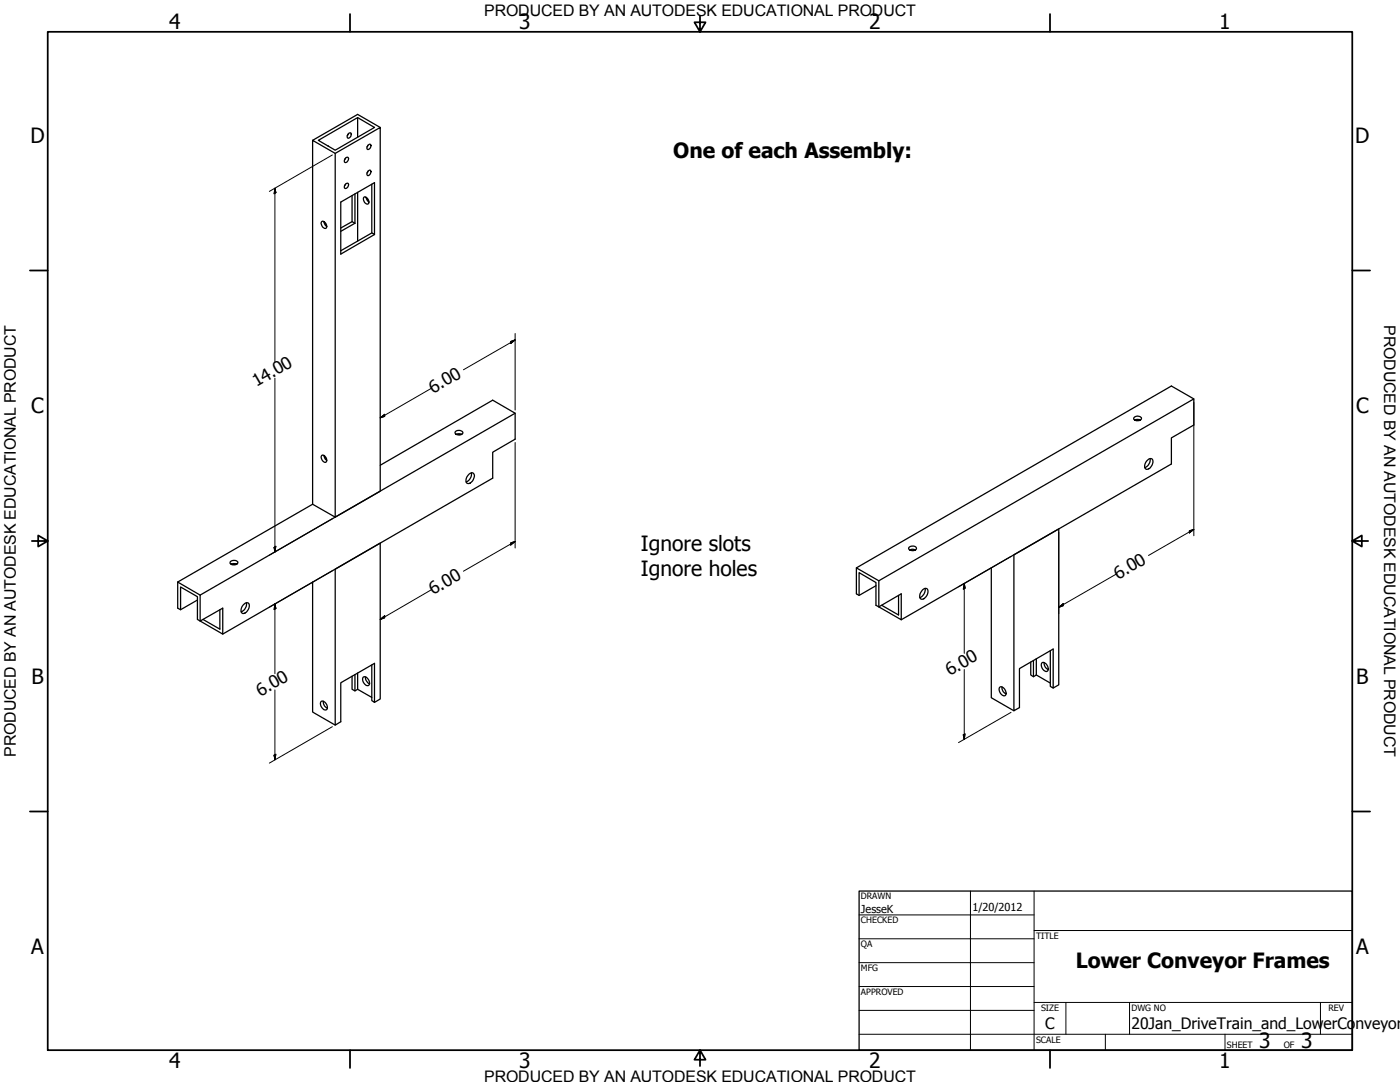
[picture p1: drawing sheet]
<svg xmlns="http://www.w3.org/2000/svg" width="559mm" height="432mm" viewBox="0 0 559 432" stroke-linecap="round" stroke-linejoin="round" font-family="sans-serif">
<!-- layer: Visible (ANSI) -->
<g fill="none" stroke="#000" stroke-width=".51">
<path d="M127.1 56l15.6-9.1 6.8 4-15.7 9zM130.8 58.2l.4 .2M139.1 53.3l.9-.3a1.4 1.4 0 0 1-1.2 2.1l-.2-.6zM139.1 53.4l-.5 .7M142.7 46.9v7.8M146.9 58l-.4 .6M146.9 57.9l.7-.4a1.11 1.11 0 0 1 .3 1.4 1.11 1.11 0 0 1-1.4 .5v-.7zM151.8 50.9l-9.1-5.2-17.9 10.3v145.2l9 5.2v-145.2l-9-5.2M133.8 61.2l18-10.3v145.1l-18 10.4M137.9 63.1l.7-.4a1.13 1.13 0 0 1 .3 1.5 1.13 1.13 0 0 1-1.4 .4v-.7zM137.9 63.1l-.4 .7M137.9 73.5l.7-.4a1.12 1.12 0 0 1 .3 1.4 1.12 1.12 0 0 1-1.4 .5v-.8z"/>
<path d="M137.9 73.5l-.4 .7M140.5 78v10.5l1.2 .6M141.7 77.4v11.7M142.7 76.8v19.4M146.1 78.7l.5 1.3 .7 .6-.3 .7a1.71 1.71 0 0 1-1.7-.9 1.71 1.71 0 0 1 .2-1.9l1.2 .7 .6 1.4M146.9 68.3l-.4 .7M146.9 68.3l.7-.4a1.22 1.22 0 0 1 .3 1.4 1.22 1.22 0 0 1-1.2 .7l-.3-.5zM148.4 73.5v19.5l1.1 .6v-20.7l-13.5 7.7v20.8l13.5-7.8M129.3 88.5l.4 1.2 .7 .7-.2 .7a1.71 1.71 0 0 1-1.7-1 1.71 1.71 0 0 1 .2-1.8l1.2 .6 .5 1.5M140.5 88.5l-4.5 2.5M141.7 89.1l-5.7 3.2M148.4 93l-12.4 7.1"/>
<path d="M476.5 159.2l-125.7 72.6v10.4l8.9 5.1v-10.3l-8.9 5.2-1.2-.6v-9.1l-6.7-4v9.1M182.1 173.4l.8-.3 1.4 .3a1.49 1.49 0 0 1-1.7 .3 1.49 1.49 0 0 1-.9-1.4 1.87 1.87 0 0 1 3.1 .5l-.5 .6M205.6 164.9l-125.7 72.6v10.3l9 5.2v-10.3l-9 5.1-1.1-.6v-9.1l-6.7-3.8v9M452.9 167.6l.9-.2 1.4 .2-1.6 .3-1.1-.6a1.64 1.64 0 0 1 1.5-1.3 1.64 1.64 0 0 1 1.6 1.1l-.4 .5M129.3 181.7l.4 1.4 .7 .6a.67 .67 0 0 1-.2 .7 .67 .67 0 0 1-.7 .1 1.77 1.77 0 0 1-.8-2.9l1.2 .6 .5 1.5M151.8 185.7l44.9-26 8.9 5.2v10.4l-8.9 5.2v10.3l-107.8 62.2M187.2 189.2a1.25 1.25 0 0 1 1.8-.3 1.25 1.25 0 0 1 .2 1.9 1.99 1.99 0 0 1-3.1 1.7v-1.6zM188.2 188.7a3.5 3.5 0 0 1-2.1 3.6M457.6 184l.5-.4a1.23 1.23 0 0 1 1.8-.4 1.23 1.23 0 0 1 .2 1.8l-1.1 1.8a1.27 1.27 0 0 1-1.8 .3 1.27 1.27 0 0 1-.2-1.9zM459 183a3.5 3.5 0 0 1-2.1 3.6M124.8 201.2l-53.9 31.1M363.2 219.5l.8-.3 1.4 .3-1.5 .2a1.11 1.11 0 0 1-1.3-.9 1.83 1.83 0 0 1 3.2 .1l-.4 .6"/>
<path d="M70.9 232.3v10.4l1.2 .6 6.7-3.8M70.9 232.3l9 5.2M92.3 225.2l.9-.3 1.3 .3-1.5 .2-1.2-.6a1.68 1.68 0 0 1 1.5-1.2 1.68 1.68 0 0 1 1.6 1l-.4 .6M124.8 232.3v51.9l9 5.2M341.8 226.6l9 5.2M349.6 233.7l-6.7 3.9-1.1-.6v-10.4l125.8-72.5 8.9 5.1v10.4l-8.9 5.2v10.4l-107.9 62.1M358.6 237.6v7.8l-6.7-3.8M368.2 235.4a1.28 1.28 0 0 1 1.9-.4 1.28 1.28 0 0 1 .2 1.9l-1.1 1.7a1.14 1.14 0 0 1-1.5 .5 1.14 1.14 0 0 1-.6-1.4zM369.3 234.8a3.5 3.5 0 0 1-2.1 3.7M395.7 226.6v51.8l9 5.3M87.8 243.3v7.8l-6.8-3.9M97 241.6l.4-.5a1.14 1.14 0 0 1 1.5-.5 1.14 1.14 0 0 1 .6 1.4 2.53 2.53 0 0 1-2.9 2.7l-.4-1.3z"/>
<path d="M98.4 240.5a3.5 3.5 0 0 1-2.1 3.7M419.2 259.7v14.2l1.2 .7v-15.6l-13.5 7.8v15.6l-2.2 1.3v-62.3l17.9-10.3v62.2l-2.2 1.3M128.1 280a2.2 2.2 0 0 1 2.5 2.8 1.2 1.2 0 0 1-1.2 .5 1.2 1.2 0 0 1-.9-.9l-.5-1.1zM129 279.8l.5 1.9 1.2 .9M141.7 269.2v6.5M142.7 268.6v6.5l-1 .6-1.2-.6v-5.2M142.7 275.1l5.7 3.2M145 270.3a2.2 2.2 0 0 1 2.4 2.8 1.2 1.2 0 0 1-1.2 .5 1.2 1.2 0 0 1-.9-.9l-.5-1.1zM145.9 270.1l.2 1.4 1.4 1.4M148.4 265.4v14.2l1.1 .7v-15.6l-13.5 7.8v15.5l-2.2 1.4v-62.3l18-10.4v62.3l-2.3 1.3M399 274.3a2.2 2.2 0 0 1 2.5 2.8l-.2 .4a2.21 2.21 0 0 1-2.5-2.9zM399.9 274.1l.5 1.9 1.2 1"/>
<path d="M412.5 263.6v6.5M413.6 262.9v6.5l-1.1 .7-1.1-.7v-5.2M413.6 269.4l5.6 3.2M415.9 264.5a2.2 2.2 0 0 1 2.4 2.9l-.2 .4a2.21 2.21 0 0 1-2.4-2.9zM416.8 264.4l.5 1.9 1.1 1"/>
</g>
<!-- layer: Border (ANSI) -->
<g fill="none" stroke="#000" stroke-width=".7">
<path d="M19 12.7h520.8v406.4h-520.8zM139.7 5.6v7.1M279.4 6.3v6.4l-2.2-3.8h4.4l-2.2 3.8M419.1 5.6v7.1M11.9 107.9h7.1M539.8 107.9h7.1M12.7 215.9h6.3l-3.8-2.2v4.4l3.8-2.2M539.8 215.9l3.8 2.2v-4.4l-3.8 2.2h6.3M11.9 323.8h7.1M539.8 323.8h7.1M139.7 419.1v7.1M279.4 419.1l2.2 3.8h-4.4l2.2-3.8v6.3"/>
<path d="M419.1 419.1v7.1"/>
</g>
<!-- layer: Title (ANSI) -->
<g fill="none" stroke="#000" stroke-width=".4">
<path d="M387.3 355.6v63.5M412.7 355.6v63.5M342.9 365.1h69.8M342.9 374.6h69.8M412.7 371.3h127.1M342.9 384.2h69.8M342.9 393.7h69.8M342.9 412.7h196.9M342.9 403.2h69.8M412.7 400h127.1M425.4 400v12.7M441.2 412.7v6.4"/>
<path d="M450.8 400v12.7M488.9 412.7v6.4M527 400v12.7"/>
</g>
<path d="M342.9 355.6h196.9v63.5h-196.9z" fill="none" stroke="#000" stroke-width=".51"/>
<!-- layer: Dimension (ANSI) -->
<g fill="none" stroke="#000" stroke-width=".4">
<path d="M109.7 75.1l.4 1.8-.7 .4zM109.7 75.1v69.4M132.7 61.8l-25.2 14.6M203.8 136.3l1.8-.7-1.8 1.5zM205.6 135.6l-20.6 12M205.6 133.1v30.5M109.7 150.9v69.4M172.3 154.9l-20.5 11.9M151.8 166.8l1.7-1.4v.8zM205.6 176.6v42.1M476.5 160.5v53.3M109.4 218.4l.7-.4-.4 2.3z"/>
<path d="M132.7 207l-25.2 14.6M203.8 216.7l1.8-.6-1.8 1.4zM205.6 216.1l-20.6 11.9M422.6 212.3v32.6M474.7 211.8l1.8-.5-1.8 1.4zM476.5 211.3l-18.1 10.4M132.7 227.8l-25.2 14.5M172.3 235.3l-20.5 11.9M384.9 232.9l.3 1.8-.7 .4zM384.9 232.9v27.8M403.5 222.1l-20.9 12.1M445.8 229l-23.2 13.4"/>
<path d="M109.7 241l.4 1.8-.7 .5zM109.7 241v27.9M151.8 247.2l1.7-1.5v.9zM422.6 242.4l1.8-1.5v.8zM109.7 275.3v27.9M384.9 267.2v27.9M132.7 290l-25.2 14.5M384.5 293.2l.7-.3-.3 2.2zM403.5 284.3l-20.9 12.1M109.4 301.4l.7-.4-.4 2.2z"/>
</g>
<g fill="#000" stroke="#000" stroke-width=".4">
<path d="M109.7 75.1l.4 1.8zM109.7 75.1l.4 1.8-.7 .4zM203.8 137.1l1.8-1.5zM203.8 136.3l1.8-.7-1.8 1.5zM151.8 166.8l1.7-1.4zM151.8 166.8l1.7-1.4v.8zM109.4 218.4l.3 1.9zM109.4 218.4l.7-.4-.4 2.3zM203.8 217.5l1.8-1.4zM203.8 216.7l1.8-.6-1.8 1.4zM474.7 212.7l1.8-1.4zM474.7 211.8l1.8-.5-1.8 1.4z"/>
<path d="M384.9 232.9l.3 1.8zM384.9 232.9l.3 1.8-.7 .4zM109.7 241l.4 1.8zM109.7 241l.4 1.8-.7 .5zM151.8 247.2l1.7-1.5zM151.8 247.2l1.7-1.5v.9zM422.6 242.4l1.8-1.5zM422.6 242.4l1.8-1.5v.8zM384.5 293.2l.4 1.9zM384.5 293.2l.7-.3-.3 2.2zM109.4 301.4l.3 1.8zM109.4 301.4l.7-.4-.4 2.2z"/>
</g>
<g font-size="8.4">
<text x="67.6" y="11.7">4</text>
<text x="207.3" y="11.7">3</text>
<text x="347" y="11.7">2</text>
<text x="486.7" y="11.7">1</text>
<text x="12.1" y="57">D</text>
<text x="541" y="57">D</text>
<text x="268.7" y="62.9">One of each Assembly:</text>
<text x="12.4" y="165">C</text>
<text x="541.3" y="165">C</text>
<text x="255.8" y="220">Ignore slots</text>
<text x="255.8" y="230.1">Ignore holes</text>
<text x="12.5" y="272.9">B</text>
<text x="541.3" y="272.9">B</text>
<text x="12.4" y="380.9">A</text>
<text x="541.3" y="380.9">A</text>
<text x="429.4" y="386.4">Lower Conveyor Frames</text>
<text x="502.6" y="418.2">3</text>
<text x="519.3" y="418.2">3</text>
<text x="67.6" y="426.2">4</text>
<text x="207.3" y="426.2">3</text>
<text x="347" y="426.2">2</text>
<text x="486.7" y="426.2">1</text>
</g>
<g font-size="6.8">
<text x="102.4" y="154.6" transform="rotate(-30 102.4 154.6)">14.00</text>
<text x="172.9" y="157.2" transform="rotate(-30 172.9 157.2)">6.00</text>
<text x="446.3" y="231.3" transform="rotate(-30 446.3 231.3)">6.00</text>
<text x="172.9" y="237.6" transform="rotate(-30 172.9 237.6)">6.00</text>
<text x="379.1" y="269.9" transform="rotate(-30 379.1 269.9)">6.00</text>
<text x="104" y="278.1" transform="rotate(-30 104 278.1)">6.00</text>
</g>
<g font-size="6.4">
<text x="552.4" y="129.8" transform="rotate(90 552.4 129.8)">PRODUCED BY AN AUTODESK EDUCATIONAL PRODUCT</text>
<text x="6.3" y="302" transform="rotate(-90 6.3 302)">PRODUCED BY AN AUTODESK EDUCATIONAL PRODUCT</text>
</g>
<g font-size="6.3">
<text x="193.3" y="6.3">PRODUCED BY AN AUTODESK EDUCATIONAL PRODUCT</text>
<text x="417.2" y="410.6">C</text>
<text x="451.6" y="410.7">20Jan_DriveTrain_and_Low</text>
<text x="528.3" y="410.7">erCo</text>
<text x="541" y="410.7">nveyor</text>
<text x="193.3" y="431.8">PRODUCED BY AN AUTODESK EDUCATIONAL PRODUCT</text>
</g>
<g font-size="4.4">
<text x="343.7" y="364.3">JesseK</text>
<text x="388.1" y="363.7">1/20/2012</text>
</g>
<g font-size="3.5">
<text x="343.7" y="358.9">DRAWN</text>
<text x="343.7" y="368.5">CHECKED</text>
<text x="413.5" y="374.6">TITLE</text>
<text x="343.7" y="378">QA</text>
<text x="343.7" y="387.5">MFG</text>
<text x="343.7" y="397.1">APPROVED</text>
<text x="415.5" y="403.4">SIZE</text>
<text x="451.6" y="403.4">DWG NO</text>
<text x="530.3" y="403.4">REV</text>
<text x="413.5" y="416.1">SCALE</text>
<text x="489.7" y="418.2">SHEET</text>
<text x="512.4" y="418.2">OF</text>
</g>
</svg>
